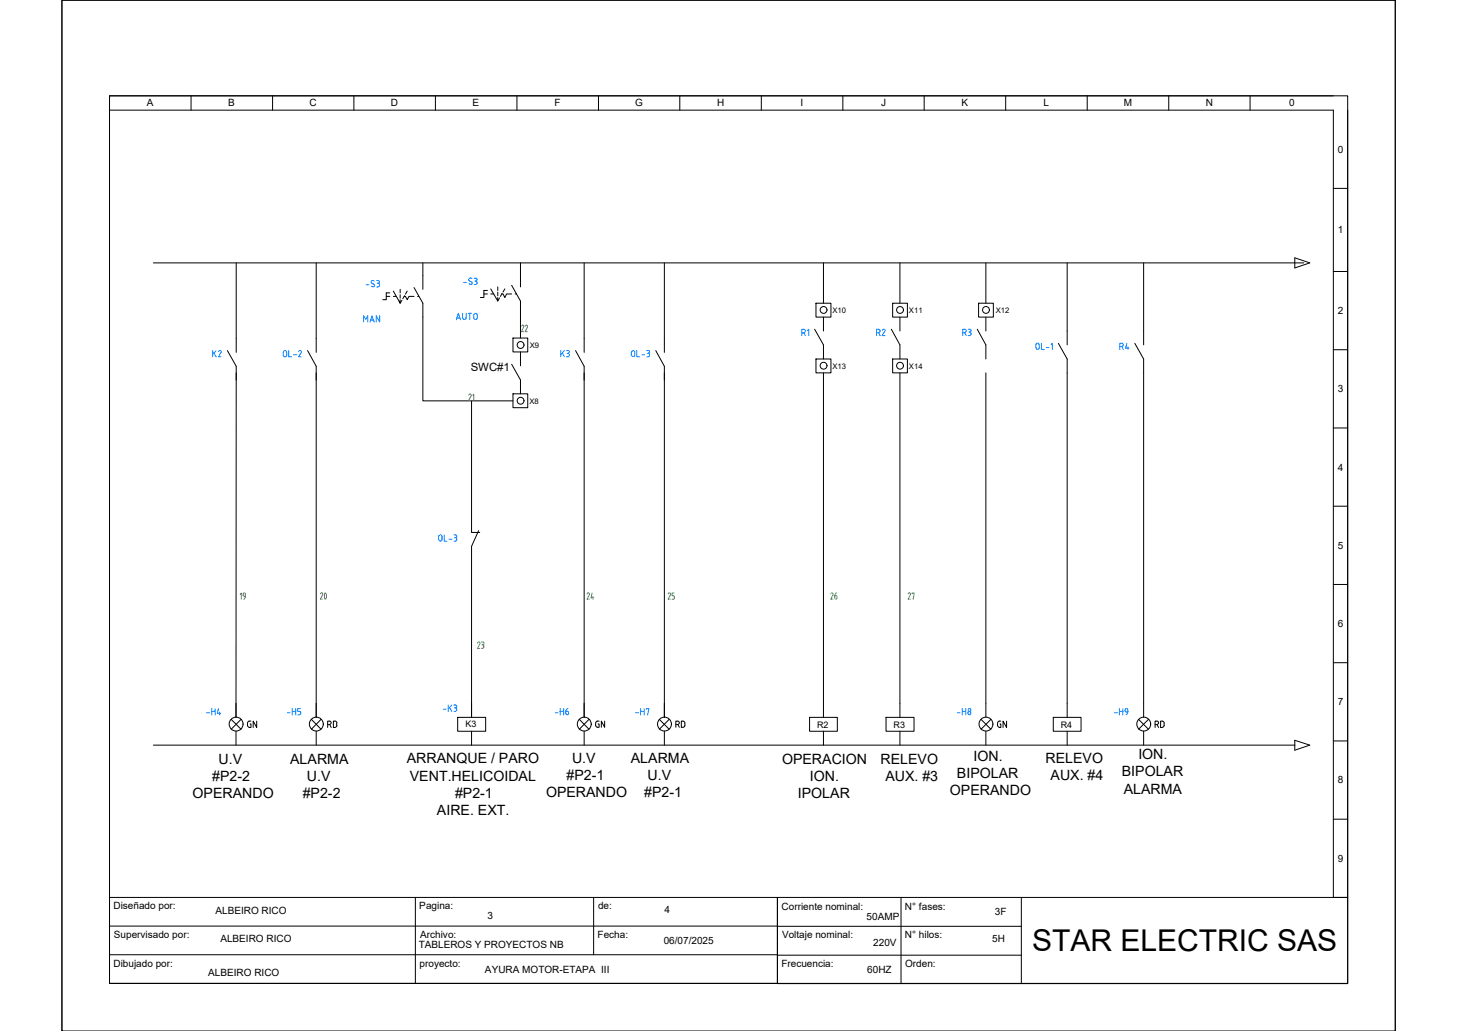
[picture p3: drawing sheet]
<svg xmlns="http://www.w3.org/2000/svg" width="420mm" height="297mm" viewBox="0 0 420 297" stroke-linecap="round" stroke-linejoin="round" font-family="sans-serif">
<!-- layer: 0 -->
<g fill="none" stroke="#000" stroke-width=".29">
<path d="M17.8 .1v296.9M17.8 .1h384.3v296.9h-384.3zM402.1 .1h.1M402.1 .1v296.9M31.6 27.6h356.8v255.7h-356.8zM55.1 27.6v4.1M78.5 27.6v4.1M102 27.6v4.1M125.5 27.6v4.1M149 27.6v4.1M172.5 27.6v4.1M195.9 27.6v4.1"/>
<path d="M219.4 27.6v4.1M242.9 27.6v4.1M266.3 27.6v4.1M289.8 27.6v4.1M313.3 27.6v4.1M336.8 27.6v4.1M360.2 27.6v4.1M384.2 27.6h-352.6v4.1h352.6v226.9h4.2v-226.9M384.2 54.3h4.2M68.1 75.7v21.8M91.1 75.7v21.8M168.3 75.7v21.8"/>
<path d="M191.5 75.7v21.8M237.3 75.7v11.7M259.3 75.7v11.7M284.1 75.7v11.7M307.5 75.7v19.7M329.6 75.7v19.7M373.1 74.3l4.3 1.4-4.3 1.5zM384.2 78.2h4.2M121.9 91.4v24.1h25.9M150 90.7v6.7M68.1 107.4l-.1 99.3M91.1 107.4v99.3"/>
<path d="M135.9 115.5v33.9M147.4 105l2.6 4.5v4M150 101.4v4M168.3 107.4v99.3M191.5 107.4v99.3M237.3 107.4v95.2M259.3 107.4v95.2M284.1 107.4v95.2M307.5 107.4v95.2M329.6 107.4v95.3M384.2 100.8h4.2M384.2 123.3h4.2"/>
<path d="M384.2 145.8h4.2M135.9 161.5v45.2M384.2 168.4h4.2M384.2 190.9h4.2M373.1 213.3l4.3 1.4-4.3 1.4zM384.2 213.5h4.2M384.2 236h4.2M31.6 258.6h356.8v24.8h-164.4v-24.8v24.7h-192.4zM119.7 258.6v24.7M171.1 258.6v16.5M259.7 258.6v24.8M294.3 258.6v24.8"/>
<path d="M31.6 266.8h192.4M31.6 275.1h192.4M224 266.9h70.3M224 275.2h70.3"/>
</g>
<!-- layer: YEL_14_THHN -->
<path d="M44.2 75.7h331.5M121.9 75.7v3.7M150 75.7v3M44.2 214.7h328.9" fill="none" stroke="#000" stroke-width=".29"/>
<!-- layer: SYMS -->
<g fill="none" stroke="#000" stroke-width=".29">
<path d="M121.9 79.4v4M150 78.7v4M68.1 97.5v4M91.1 97.5v4M111.3 85.4h1M112.3 84.4h-1v1.9h-1M113.3 83.9l2 3.5v-1.1M113.3 85.4h.9M115.3 83.4v1M115.3 84.9v1M115.8 86.5l-.5 .9M116.5 85.4h.3l.5 .9 .6-.9h1.4"/>
<path d="M116.6 85.2l-.5 .9M117.3 83.9l-.5 .9M119.3 82.9l2.6 4.5v4M120.3 85.4h.4M139.4 84.7h1.1M140.5 83.7h-1.1v2h-1M141.4 83.2l2 3.5v-1M141.4 84.7h.9M143.4 82.7v1M143.4 84.2v1M144 85.8l-.6 .9M144.6 84.7h.4l.5 1 .5-1h1.4"/>
<path d="M144.7 84.5l-.5 .9M145.5 83.2l-.5 .9M147.4 82.2l2.6 4.5v4M148.5 84.7h.3M168.3 97.5v4M191.5 97.5v4M234.8 94.9l2.5 4.5v4M237.3 91.4v4M256.9 94.9l2.4 4.5v4M259.3 91.4v4M281.6 94.9l2.5 4.5v4M284.1 91.4v4"/>
<path d="M305 98.9l2.5 4.5v4M307.5 95.4v4M327 98.9l2.6 4.5v4M329.6 95.4v4M65.5 101l2.6 4.5v4M88.6 101l2.5 4.5v4M165.9 101l2.4 4.5v4M189 101l2.5 4.5v4M135.9 149.4v4h2.3M137.9 152.9l-2 4.5v4.1M66.6 207.2l2.9 2.9M68 202.6v4.1"/>
<path d="M68 210.7v4M69.5 207.2l-2.9 2.9M89.7 207.2l2.8 2.9M91.1 202.6v4.1M91.1 210.7v4M92.5 207.2l-2.8 2.9M131.9 206.7h8.1v4h-8.1zM135.9 202.6v4.1M135.9 210.7v4M166.9 207.2l2.8 2.9M168.3 202.6v4.1M168.3 210.7v4"/>
<path d="M169.7 207.2l-2.8 2.9M190 207.2l2.8 2.9M191.5 202.6v4.1M191.5 210.7v4M192.8 207.2l-2.8 2.9M233.3 206.7h8v4h-8zM237.3 202.6v4.1M237.3 210.7v4M255.3 206.7h8.1v4h-8.1zM259.3 202.6v4.1M259.3 210.7v4M282.7 207.2l2.9 2.9"/>
<path d="M284.1 202.6v4.1M284.1 210.7v4M285.6 207.2l-2.9 2.9M303.5 206.7h8v4h-8zM307.5 202.6v4.1M307.5 210.7v4M328.1 207.2l2.9 2.9M329.6 202.7v4M329.6 210.7v4M331 207.2l-2.9 2.9"/>
<circle cx="68" cy="208.6" r="2"/>
<circle cx="91.2" cy="208.6" r="2"/>
<circle cx="168.4" cy="208.6" r="2"/>
<circle cx="191.5" cy="208.6" r="2"/>
<circle cx="284.1" cy="208.6" r="2"/>
<circle cx="329.6" cy="208.6" r="2"/>
</g>
<!-- layer: TAGS -->
<g fill="none" stroke="#007fff" stroke-width=".29">
<path d="M105.5 82h.8M107.1 81.6l.6 .3a.43 .43 0 0 1 .1 .6 .43 .43 0 0 1-.6 0l-.2-.1M107.9 80.9a.49 .49 0 0 0-.8 0 .49 .49 0 0 0 .1 .7M108.5 80.8l.6 .1 .2 .3-.2 .4h-.4M108.9 81.6l.4 .4M109.3 82l-.2 .6-.6 .1M133.6 81.4h.8M135.1 81.7l.6 .2M135.3 80.9l.5 .3M135.5 80.1l-.4 .3 .2 .5M135.5 80.1l.5 .1M135.9 81.2l.2 .4-.4 .4"/>
<path d="M136.7 80.2h.3M136.7 82h.3M136.8 81h.2M137.1 80.1l.3 .2v.4l-.3 .2 .4 .5M137.4 81.4v.2M137.5 81.6l-.4 .4M300.1 98.9v1.8h.8M302.9 99.3l.4-.4v1.8M298.5 100.2v-.9a.48 .48 0 0 1 .5-.4 .48 .48 0 0 1 .5 .4v.9M298.5 100.2a.48 .48 0 0 0 .5 .4 .48 .48 0 0 0 .5-.4M301.5 100.1h.8M126.4 154.6v.8"/>
<path d="M126.4 154.6a.48 .48 0 0 1 .5-.5 .48 .48 0 0 1 .5 .5v.8a.48 .48 0 0 1-.5 .5 .48 .48 0 0 1-.5-.5M128 154.1v1.8h.8M129.4 155.3h.8M130.8 154.1l.8 .2v.4l-.4 .2M130.8 155.9h.4M131 154.9h.2M131.2 154.9l.4 .4M131.6 155.3v.4l-.4 .2"/>
</g>
<!-- layer: -Electrico -->
<path d="M147.8 97.4h4.3v4h-4.3zM235.1 87.4h4.4v4h-4.4zM257.2 87.4h4.3v4h-4.3zM282 87.4h4.3v4h-4.3zM147.8 113.5h4.3v4h-4.3zM235.1 103.4h4.4v4h-4.4zM257.2 103.4h4.3v4h-4.3z" fill="none" stroke="#000" stroke-width=".29"/>
<!-- layer: -DIAGRAMA -->
<g fill="none" stroke="#000" stroke-width=".29">
<circle cx="150" cy="99.4" r=".98"/>
<circle cx="237.3" cy="89.3" r=".98"/>
<circle cx="259.4" cy="89.3" r=".98"/>
<circle cx="284.1" cy="89.3" r=".98"/>
<circle cx="150" cy="115.5" r=".98"/>
<circle cx="237.3" cy="105.4" r=".98"/>
<circle cx="259.4" cy="105.4" r=".98"/>
</g>
<text font-size="8.6" x="297.4" y="274.1">STAR ELECTRIC SAS</text>
<text font-size="6.2" fill="#6edd00" x="90" y="174.3">20</text>
<g font-size="5.3" fill="#007fff">
<text x="130.2" y="93.5">AUTO</text>
<text x="251.5" y="98.1">R2</text>
<text x="276.2" y="98.1">R3</text>
</g>
<g font-size="5.3">
<text x="70.2" y="211">GN</text>
<text x="93.1" y="211">RD</text>
<text x="286.1" y="211">GN</text>
<text x="331.6" y="211">RD</text>
</g>
<g font-size="4.9" fill="#007fff">
<text x="103.7" y="93.8">MAN</text>
<text x="233.9" y="98.1" transform="rotate(-90 233.9 98.1)">R1</text>
<text x="321.4" y="102">R4</text>
<text x="60" y="104.1">K2</text>
<text x="80.4" y="104.1">OL-2</text>
<text x="160.5" y="104.1">K3</text>
<text x="180.6" y="104.1">OL-3</text>
<text x="58.2" y="207.1">-H4</text>
<text x="81.5" y="207.1">-H5</text>
<text x="126.6" y="206">-K3</text>
<text x="158.7" y="207.1">-H6</text>
<text x="182" y="207.1">-H7</text>
<text x="274.8" y="207.1">-H8</text>
<text x="320" y="207.1">-H9</text>
</g>
<g font-size="4.9" fill="#6edd00">
<text x="148.9" y="96.7">22</text>
<text x="137.6" y="116.8" transform="rotate(-90 137.6 116.8)">21</text>
<text x="67.7" y="173.9">19</text>
<text x="167.9" y="173.9">24</text>
<text x="191.2" y="173.9">25</text>
<text x="238.1" y="173.9">26</text>
<text x="260.3" y="173.9">27</text>
<text x="136.2" y="188">23</text>
</g>
<g font-size="4.9">
<text x="170.4" y="210.6">GN</text>
<text x="193.7" y="210.6">RD</text>
</g>
<g font-size="4.1">
<text x="63" y="220.1">U.V</text>
<text x="83.6" y="220.1">ALARMA</text>
<text x="117.2" y="219.9">ARRANQUE / PARO</text>
<text x="164.8" y="219.8">U.V</text>
<text x="181.8" y="219.8">ALARMA</text>
<text x="225.4" y="220.1">OPERACION</text>
<text x="253.7" y="220.1">RELEVO</text>
<text x="280.5" y="219.1">ION.</text>
<text x="301.3" y="219.9">RELEVO</text>
<text x="328" y="218.8">ION.</text>
<text x="61.2" y="225">#P2-2</text>
<text x="88.5" y="225">U.V</text>
<text x="118.1" y="224.9">VENT.HELICOIDAL</text>
<text x="163.3" y="224.7">#P2-1</text>
<text x="186.6" y="224.6">U.V</text>
<text x="233.4" y="225">ION.</text>
<text x="255.1" y="225">AUX. #3</text>
<text x="275.8" y="224.1">BIPOLAR</text>
<text x="302.8" y="224.8">AUX. #4</text>
<text x="323.3" y="223.7">BIPOLAR</text>
<text x="55.5" y="229.9">OPERANDO</text>
<text x="87.2" y="229.9">#P2-2</text>
<text x="131.1" y="229.8">#P2-1</text>
<text x="157.3" y="229.6">OPERANDO</text>
<text x="185.7" y="229.6">#P2-1</text>
<text x="229.9" y="229.9">IPOLAR</text>
<text x="273.7" y="229">OPERANDO</text>
<text x="323.9" y="228.6">ALARMA</text>
<text x="125.9" y="234.7">AIRE. EXT.</text>
</g>
<text font-size="3.3" x="135.6" y="106.9">SWC#1</text>
<g font-size="2.9">
<text x="42.4" y="30.7">A</text>
<text x="65.8" y="30.7">B</text>
<text x="89.2" y="30.7">C</text>
<text x="112.6" y="30.7">D</text>
<text x="136.2" y="30.7">E</text>
<text x="159.8" y="30.7">F</text>
<text x="183.1" y="30.7">G</text>
<text x="206.6" y="30.7">H</text>
<text x="230.7" y="30.7">I</text>
<text x="253.9" y="30.7">J</text>
<text x="277.1" y="30.7">K</text>
<text x="300.7" y="30.7">L</text>
<text x="323.9" y="30.7">M</text>
<text x="347.5" y="30.7">N</text>
<text x="371.5" y="30.7">0</text>
<text x="385.5" y="44">0</text>
<text x="385.6" y="67.2">1</text>
<text x="385.5" y="90.5">2</text>
<text x="385.5" y="113">3</text>
<text x="385.6" y="135.6">4</text>
<text x="385.5" y="158.1">5</text>
<text x="385.5" y="180.6">6</text>
<text x="385.5" y="203.2">7</text>
<text x="385.5" y="225.7">8</text>
<text x="385.5" y="248.3">9</text>
<text x="32.7" y="262">Diseñado por:</text>
<text x="62.1" y="263.2">ALBEIRO RICO</text>
<text x="120.8" y="262">Pagina:</text>
<text x="172.3" y="262">de:</text>
<text x="191.5" y="263">4</text>
<text x="225.2" y="262.1">Corriente nominal:</text>
<text x="260.8" y="262.1">N° fases:</text>
<text x="286.7" y="263.5">3F</text>
<text x="140.5" y="264.8">3</text>
<text x="249.7" y="265">50AMP</text>
<text x="32.8" y="270.3">Supervisado por:</text>
<text x="63.5" y="271.3">ALBEIRO RICO</text>
<text x="120.6" y="273.2">TABLEROS Y PROYECTOS NB</text>
<text x="121.1" y="270.2">Archivo:</text>
<text x="172.2" y="270.2">Fecha:</text>
<text x="191.3" y="271.9">06/07/2025</text>
<text x="225.4" y="270.3">Voltaje nominal:</text>
<text x="251.7" y="272.7">220V</text>
<text x="260.8" y="270.3">N° hilos:</text>
<text x="285.9" y="271.4">5H</text>
<text x="32.7" y="278.5">Dibujado por:</text>
<text x="60" y="281.1">ALBEIRO RICO</text>
<text x="120.9" y="278.5">proyecto:</text>
<text x="139.8" y="280.3">AYURA MOTOR-ETAPA III</text>
<text x="225.2" y="278.6">Frecuencia:</text>
<text x="249.9" y="280.5">60HZ</text>
<text x="260.9" y="278.6">Orden:</text>
</g>
<g font-size="2.6">
<text x="134.2" y="209.5">K3</text>
<text x="235.5" y="209.6">R2</text>
<text x="257.5" y="209.6">R3</text>
<text x="305.7" y="209.6">R4</text>
</g>
<g font-size="2.2">
<text x="239.9" y="90.2">X10</text>
<text x="261.9" y="90.2">X11</text>
<text x="287" y="90.2">X12</text>
<text x="152.7" y="100.2">X9</text>
<text x="239.9" y="106.2">X13</text>
<text x="261.9" y="106.2">X14</text>
<text x="152.6" y="116.5">X8</text>
</g>
</svg>
